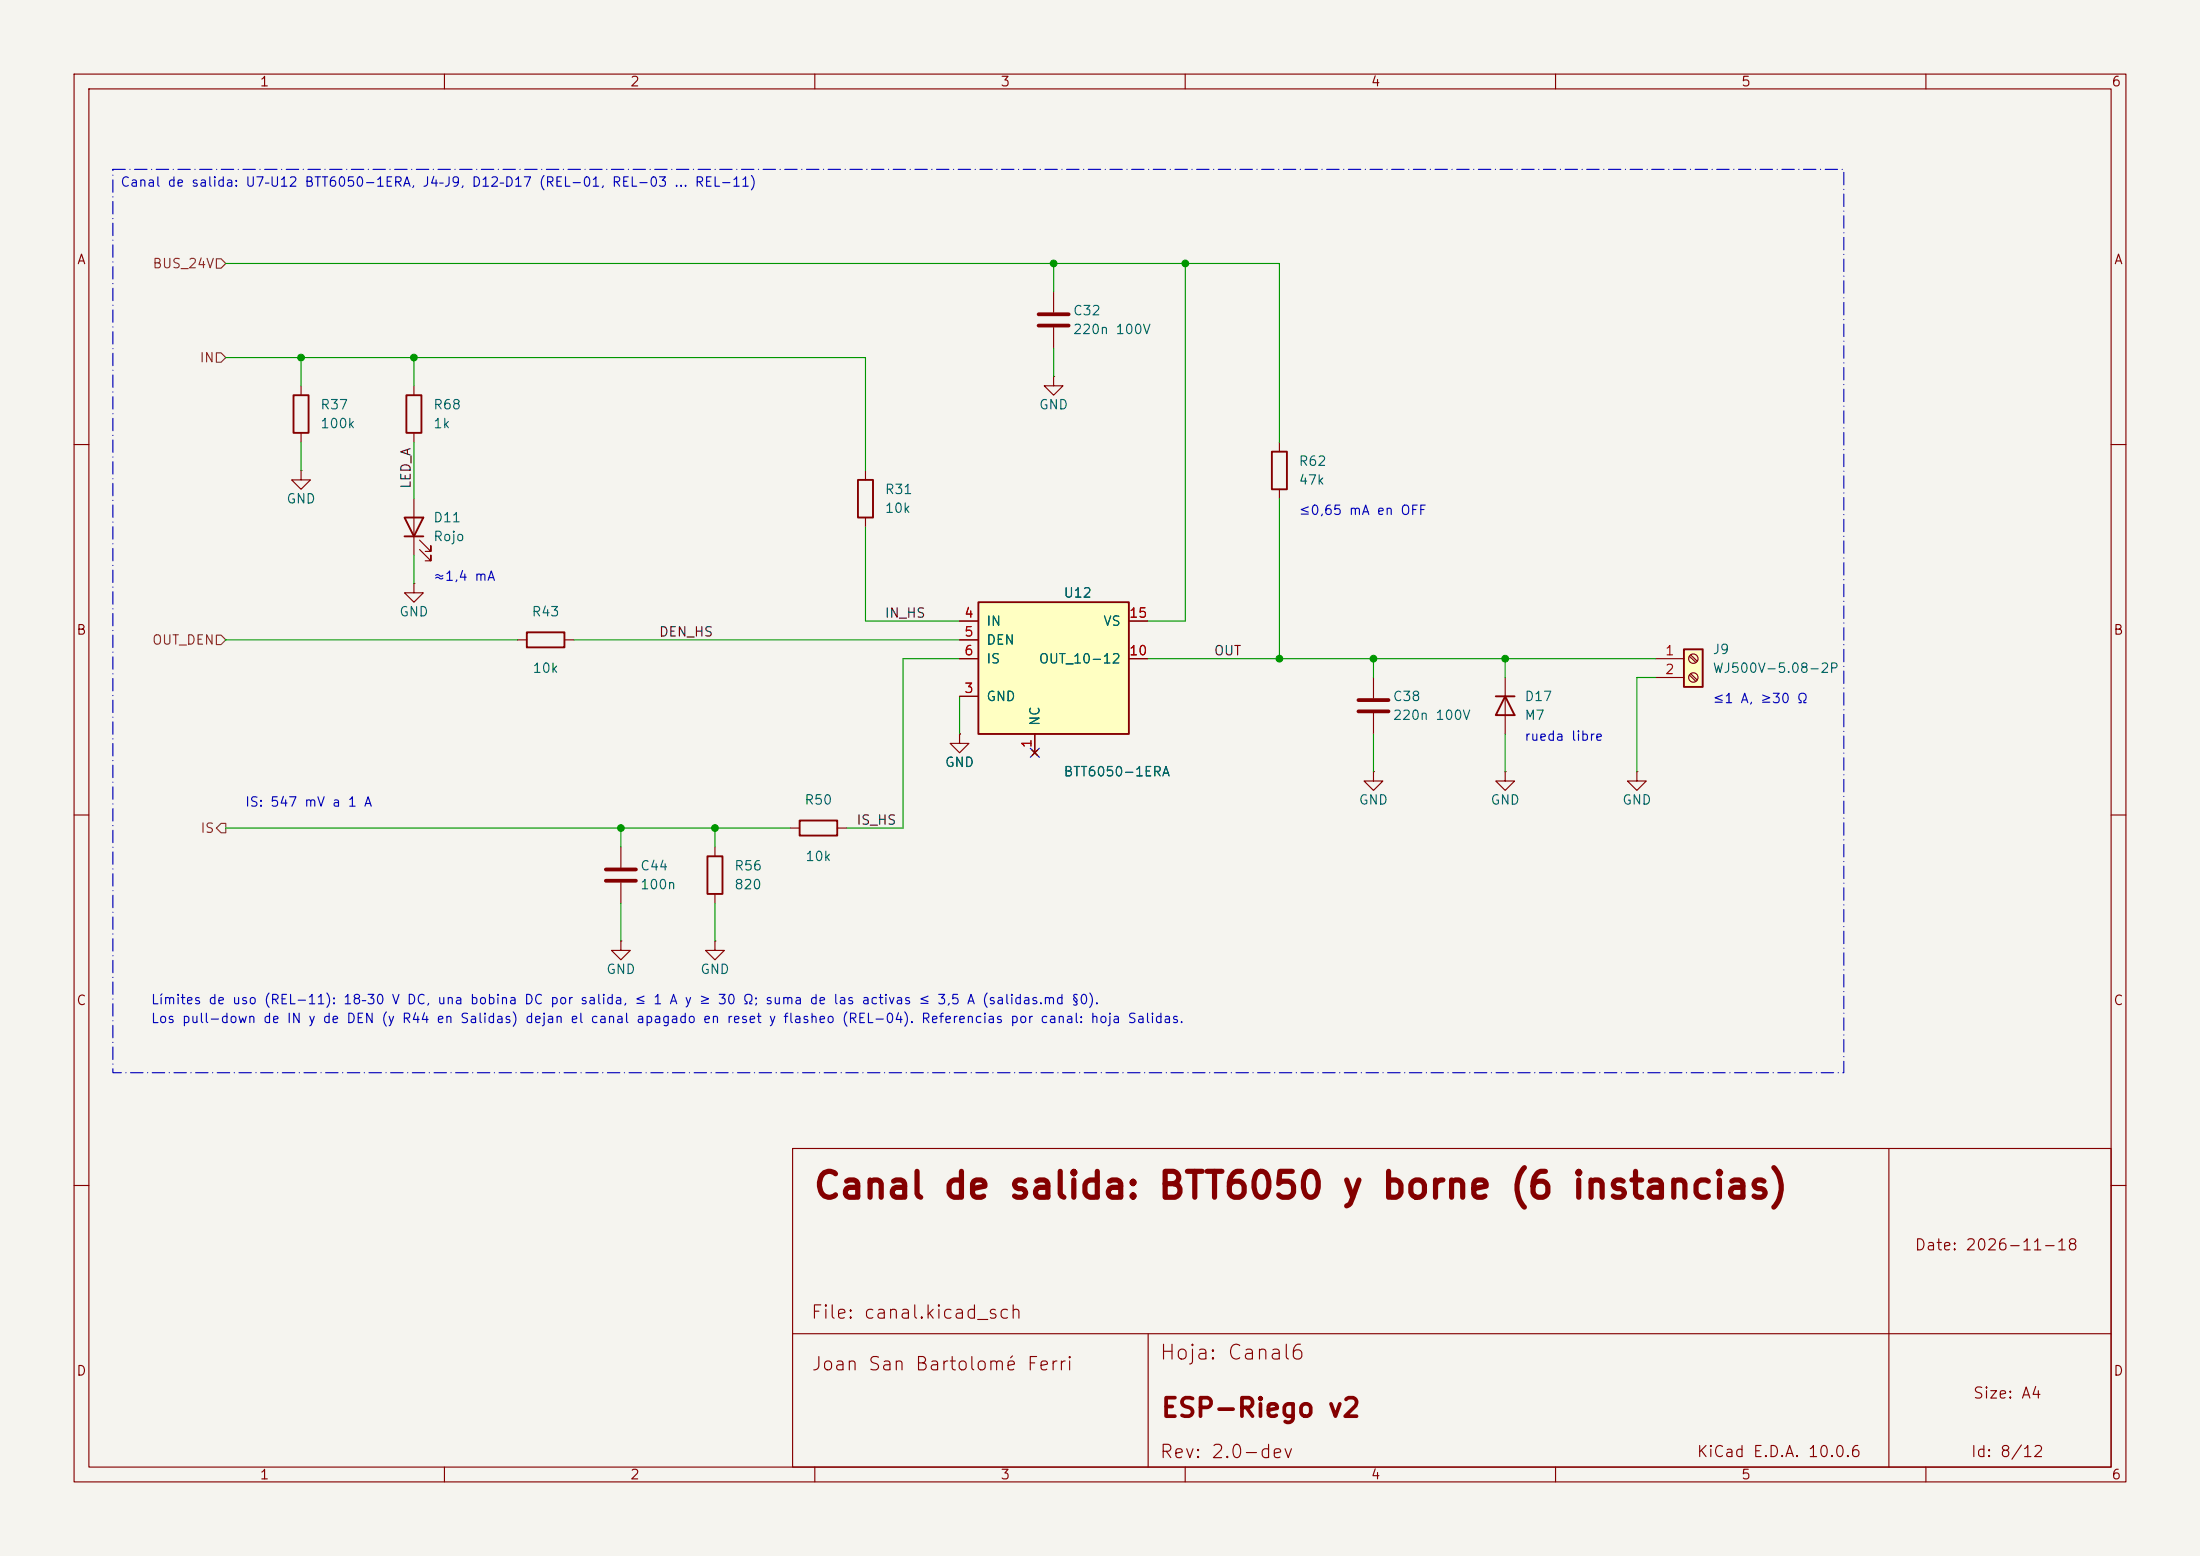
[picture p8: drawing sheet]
<svg xmlns="http://www.w3.org/2000/svg" width="297mm" height="210mm" viewBox="0 0 297 210" stroke-linecap="round" stroke-linejoin="round" font-family="sans-serif">
<path d="M0 0h297v210h-297z" fill="#f5f4ef" stroke="#f5f4ef" stroke-width=".14"/>
<g fill="none" stroke="#840000" stroke-width=".15">
<path d="M10 10h277v190h-277zM12 12h273v186h-273zM60 10v2M110 10v2M160 10v2M210 10v2M260 10v2M40.6 52.1v1.2M40.6 58.4v1.3M55.9 52.1v1.2M55.9 58.4v1.3M10 60h2"/>
<path d="M40.6 63.5v1.3h1.3l-1.3 1.2-1.2-1.2h1.2M40.6 63.5h.1M55.9 78.7v1.3h1.2l-1.2 1.3-1.3-1.3h1.3M55.9 78.7h.1M55.9 67.3v7.6M56.6 74.2l1.6 1.5v-.8v.8h-.8M56.6 72.9l1.6 1.5v-.7v.7h-.8M285 60h2M69.8 86.4h1.3M76.2 86.4h1.3M129.5 99.1v1.2h1.3l-1.3 1.3-1.2-1.3h1.2M129.5 99.1h.1"/>
<path d="M10 110h2M96.5 114.3v1.3M221 104.1v1.3h1.2l-1.2 1.3-1.3-1.3h1.3M221 104.1h.1M285 110h2M96.5 120.7v1.2M107 155h178v43h-178zM255 155v43M10 160h2M285 160h2M60 198v2M107 180h178"/>
<path d="M110 198v2M155 180v18M160 198v2M210 198v2M260 198v2"/>
</g>
<path d="M39.6 53.3h2.1v5.1h-2.1zM54.9 53.3h2v5.1h-2zM54.6 69.9h2.5l-1.2 2.5zM54.6 72.4h2.5M71.1 85.3h5.1v2.1h-5.1zM95.5 115.6h2v5.1h-2z" fill="none" stroke="#840000" stroke-width=".25"/>
<path d="M132.1 81.3h20.3v17.8h-20.3z" fill="#ffffc2"/>
<path d="M132.1 81.3h20.3v17.8h-20.3z" fill="none" stroke="#840000" stroke-width=".25"/>
<g fill="none" stroke="#840000" stroke-width=".15">
<path d="M129.5 94h2.6M129.5 83.8h2.6M129.5 86.4h2.6M129.5 88.9h2.6M139.7 99.1v2.5M152.4 83.8h2.5M152.4 88.9h2.5M83.8 114.3v2.8M83.8 119.1v2.8M139.3 101.2l.8 .8M140.1 101.2l-.8 .8M185.4 104.1v1.3h1.3l-1.3 1.3-1.3-1.3h1.3"/>
<path d="M185.4 104.1h.1M83.8 127v1.3h1.3l-1.3 1.2-1.3-1.2h1.3M83.8 127h.1"/>
</g>
<path d="M81.8 117.3h4.1M81.8 118.9h4.1" fill="none" stroke="#840000" stroke-width=".51"/>
<path d="M227.3 87.6h2.6v5.1h-2.6z" fill="#ffffc2"/>
<path d="M115.8 64.8h2.1v5.1h-2.1zM171.7 61h2v5h-2zM201.9 94h2.6M203.2 94l1.3 2.5h-2.6zM227.3 87.6h2.6v5.1h-2.6zM107.9 110.7h5.1v2.1h-5.1z" fill="none" stroke="#840000" stroke-width=".25"/>
<g fill="none" stroke="#840000" stroke-width=".15">
<path d="M142.2 39.4v2.8M142.2 50.8v1.3h1.3l-1.3 1.2-1.2-1.2h1.2M142.2 50.8h.1M142.2 44.2v2.8M172.7 59.7v1.3M116.8 63.5v1.3M116.8 69.9v1.2M172.7 66v1.3M129.5 99.1h.1M129.5 88.9h2.6M129.5 94h2.6M129.5 83.8h2.6"/>
<path d="M129.5 86.4h2.6M139.7 99.1v2.5M152.4 88.9h2.5M152.4 83.8h2.5M185.4 91.4v2.8M185.4 96.3v2.8M203.2 91.4v7.7M223.5 88.9h3.8M223.5 91.4h3.8M228.1 88.6l.8 .8M228.1 91.1l.8 .8M228.2 88.4l.9 .8"/>
<path d="M228.2 90.9l.9 .9M106.7 111.8h1.2M113 111.8h1.3M139.3 101.2l.8 .8M140.1 101.2l-.8 .8M203.2 104.1v1.3h1.3l-1.3 1.3-1.3-1.3h1.3M203.2 104.1h.1M96.5 127v1.3h1.3l-1.3 1.2-1.3-1.2h1.3M96.5 127h.1"/>
<circle cx="228.6" cy="88.9" r=".63"/>
<circle cx="228.6" cy="91.4" r=".63"/>
</g>
<path d="M140.2 42.4h4.1M140.2 43.9h4.1M183.4 94.5h4.1M183.4 96h4.1" fill="none" stroke="#840000" stroke-width=".51"/>
<path d="M29.2 34.9h.6l.7 .7-.7 .6h-.6zM29.2 47.6h.6l.7 .7-.7 .6h-.6zM29.2 85.7h.6l.7 .7-.7 .6h-.6zM29.8 111.1h.7v1.3h-.7l-.6-.6z" fill="none" stroke="#725600" stroke-width=".15"/>
<g fill="none" stroke="#009600" stroke-width=".15">
<path d="M30.5 35.6h142.2v24.1M142.2 35.6v3.8M160 35.6v48.2h-5.1M30.5 48.3h86.3v15.2M40.6 48.3v3.8M40.6 59.7v3.8M55.9 48.3v3.8M55.9 59.7v7.6M142.2 47v3.8M55.9 74.9v3.8M116.8 71.1v12.7h12.7M172.7 67.3v21.6"/>
<path d="M30.5 86.4h39.3M77.5 86.4h52M129.5 88.9h-7.6v22.9h-7.6M129.5 94v5.1M154.9 88.9h68.6M185.4 88.9v2.5M185.4 99.1v5M203.2 88.9v2.5M203.2 99.1v5M223.5 91.4h-2.5v12.7M30.5 111.8h76.2M83.8 111.8v2.5"/>
<path d="M96.5 111.8v2.5M83.8 121.9v5.1M96.5 121.9v5.1"/>
</g>
<path d="M139.1 101l1.2 1.2M140.3 101l-1.2 1.2" fill="none" stroke="#000084" stroke-width=".15"/>
<path d="M15.2 22.9h233.7v121.9h-233.7z" fill="none" stroke="#0000c2" stroke-width=".15" stroke-dasharray="1.7 .6 0 .6"/>
<g fill="#009600" stroke="#009600" stroke-width=".14">
<circle cx="83.8" cy="111.8" r=".46"/>
<circle cx="96.5" cy="111.8" r=".46"/>
<circle cx="40.6" cy="48.3" r=".46"/>
<circle cx="55.9" cy="48.3" r=".46"/>
<circle cx="142.2" cy="35.6" r=".46"/>
<circle cx="160" cy="35.6" r=".46"/>
<circle cx="172.7" cy="88.9" r=".46"/>
<circle cx="185.4" cy="88.9" r=".46"/>
<circle cx="203.2" cy="88.9" r=".46"/>
</g>
<text font-size="3.5" fill="#840000" x="109.6" y="162.6">Canal de salida: BTT6050 y borne (6 instancias)</text>
<text font-size="2.5" fill="#840000" x="156.6" y="191.9">ESP-Riego v2</text>
<text font-size="2" fill="#840000" x="156.4" y="184">Hoja: Canal6</text>
<g font-size="1.8" fill="#840000">
<text x="109.3" y="178.5">File: canal.kicad_sch</text>
<text x="109.4" y="185.4">Joan San Bartolomé Ferri</text>
<text x="156.4" y="197.3">Rev: 2.0-dev</text>
</g>
<g font-size="1.5" fill="#840000">
<text x="258.4" y="169.1">Date: 2026-11-18</text>
<text x="266.2" y="189.1">Size: A4</text>
<text x="229" y="197">KiCad E.D.A. 10.0.6</text>
<text x="266" y="197">Id: 8/12</text>
</g>
<g font-size="1.3" fill="#840000">
<text x="35" y="12">1</text>
<text x="85" y="12">2</text>
<text x="135" y="12">3</text>
<text x="185" y="12">4</text>
<text x="235" y="12">5</text>
<text x="285" y="12">6</text>
<text x="10.3" y="36">A</text>
<text x="285.3" y="36">A</text>
<text x="10.2" y="86">B</text>
<text x="285.2" y="86">B</text>
<text x="10.2" y="136">C</text>
<text x="285.2" y="136">C</text>
<text x="10.2" y="186">D</text>
<text x="285.2" y="186">D</text>
<text x="35" y="200">1</text>
<text x="85" y="200">2</text>
<text x="135" y="200">3</text>
<text x="185" y="200">4</text>
<text x="235" y="200">5</text>
<text x="285" y="200">6</text>
</g>
<g font-size="1.3" fill="#0000c2">
<text x="16.2" y="25.5">Canal de salida: U7–U12 BTT6050-1ERA, J4–J9, D12–D17 (REL-01, REL-03 … REL-11)</text>
<text x="175.2" y="69.8">≤0,65 mA en OFF</text>
<text x="58.4" y="78.7">≈1,4 mA</text>
<text x="231.1" y="95.2">≤1 A, ≥30 Ω</text>
<text x="205.7" y="100.3">rueda libre</text>
<text x="33" y="109.2">IS: 547 mV a 1 A</text>
<text x="20.3" y="135.9">Límites de uso (REL-11): 18–30 V DC, una bobina DC por salida, ≤ 1 A y ≥ 30 Ω; suma de las activas ≤ 3,5 A (salidas.md §0).</text>
<text x="20.3" y="138.4">Los pull-down de IN y de DEN (y R44 en Salidas) dejan el canal apagado en reset y flasheo (REL-04). Referencias por canal: hoja Salidas.</text>
</g>
<g font-size="1.3" fill="#725600">
<text x="20.5" y="36.5">BUS_24V</text>
<text x="26.9" y="49.2">IN</text>
<text x="20.4" y="87.3">OUT_DEN</text>
<text x="27" y="112.7">IS</text>
</g>
<g font-size="1.3" fill="#006464">
<text x="144.8" y="42.9">C32</text>
<text x="144.8" y="45.4">220n 100V</text>
<text x="43.2" y="55.6">R37</text>
<text x="43.2" y="58.1">100k</text>
<text x="58.4" y="55.6">R68</text>
<text x="58.4" y="58.1">1k</text>
<text x="140.2" y="55.6">GND</text>
<text x="175.2" y="63.2">R62</text>
<text x="175.2" y="65.7">47k</text>
<text x="38.6" y="68.3">GND</text>
<text x="58.4" y="70.8">D11</text>
<text x="119.4" y="67">R31</text>
<text x="119.4" y="69.5">10k</text>
<text x="58.4" y="73.4">Rojo</text>
<text x="53.8" y="83.5">GND</text>
<text x="71.7" y="83.5">R43</text>
<text x="143.5" y="81">U12</text>
<text x="133.1" y="84.8">IN</text>
<text x="133.1" y="87.3">DEN</text>
<text x="133.1" y="89.9">IS</text>
<text x="140.2" y="89.9">OUT_10-12</text>
<text x="148.9" y="84.8">VS</text>
<text x="231.1" y="88.6">J9</text>
<text x="71.8" y="91.1">10k</text>
<text x="133.1" y="94.9">GND</text>
<text x="187.9" y="94.9">C38</text>
<text x="205.7" y="94.9">D17</text>
<text x="231.1" y="91.1">WJ500V-5.08-2P</text>
<text x="140.7" y="98.1" transform="rotate(-90 140.7 98.1)">NC</text>
<text x="187.9" y="97.5">220n 100V</text>
<text x="205.7" y="97.5">M7</text>
<text x="127.5" y="103.8">GND</text>
<text x="143.5" y="105.1">BTT6050-1ERA</text>
<text x="108.5" y="108.9">R50</text>
<text x="183.4" y="108.9">GND</text>
<text x="201.1" y="108.9">GND</text>
<text x="218.9" y="108.9">GND</text>
<text x="86.3" y="117.8">C44</text>
<text x="99" y="117.8">R56</text>
<text x="108.6" y="116.5">10k</text>
<text x="86.3" y="120.3">100n</text>
<text x="99" y="120.3">820</text>
<text x="81.8" y="131.8">GND</text>
<text x="94.5" y="131.8">GND</text>
</g>
<g font-size="1.3" fill="#0f0f0f">
<text x="55.8" y="66.1" transform="rotate(-90 55.8 66.1)">LED_A</text>
<text x="119.4" y="83.7">IN_HS</text>
<text x="88.9" y="86.2">DEN_HS</text>
<text x="163.8" y="88.8">OUT</text>
<text x="115.5" y="111.6">IS_HS</text>
</g>
<g font-size="1.3" fill="#a90000">
<text x="130.1" y="83.7">4</text>
<text x="152.3" y="83.7">15</text>
<text x="130.1" y="86.2">5</text>
<text x="130.1" y="88.8">6</text>
<text x="152.3" y="88.8">10</text>
<text x="224.7" y="88.8">1</text>
<text x="130.1" y="93.8">3</text>
<text x="224.7" y="91.3">2</text>
<text x="139.6" y="101.1" transform="rotate(-90 139.6 101.1)">1</text>
</g>
</svg>
